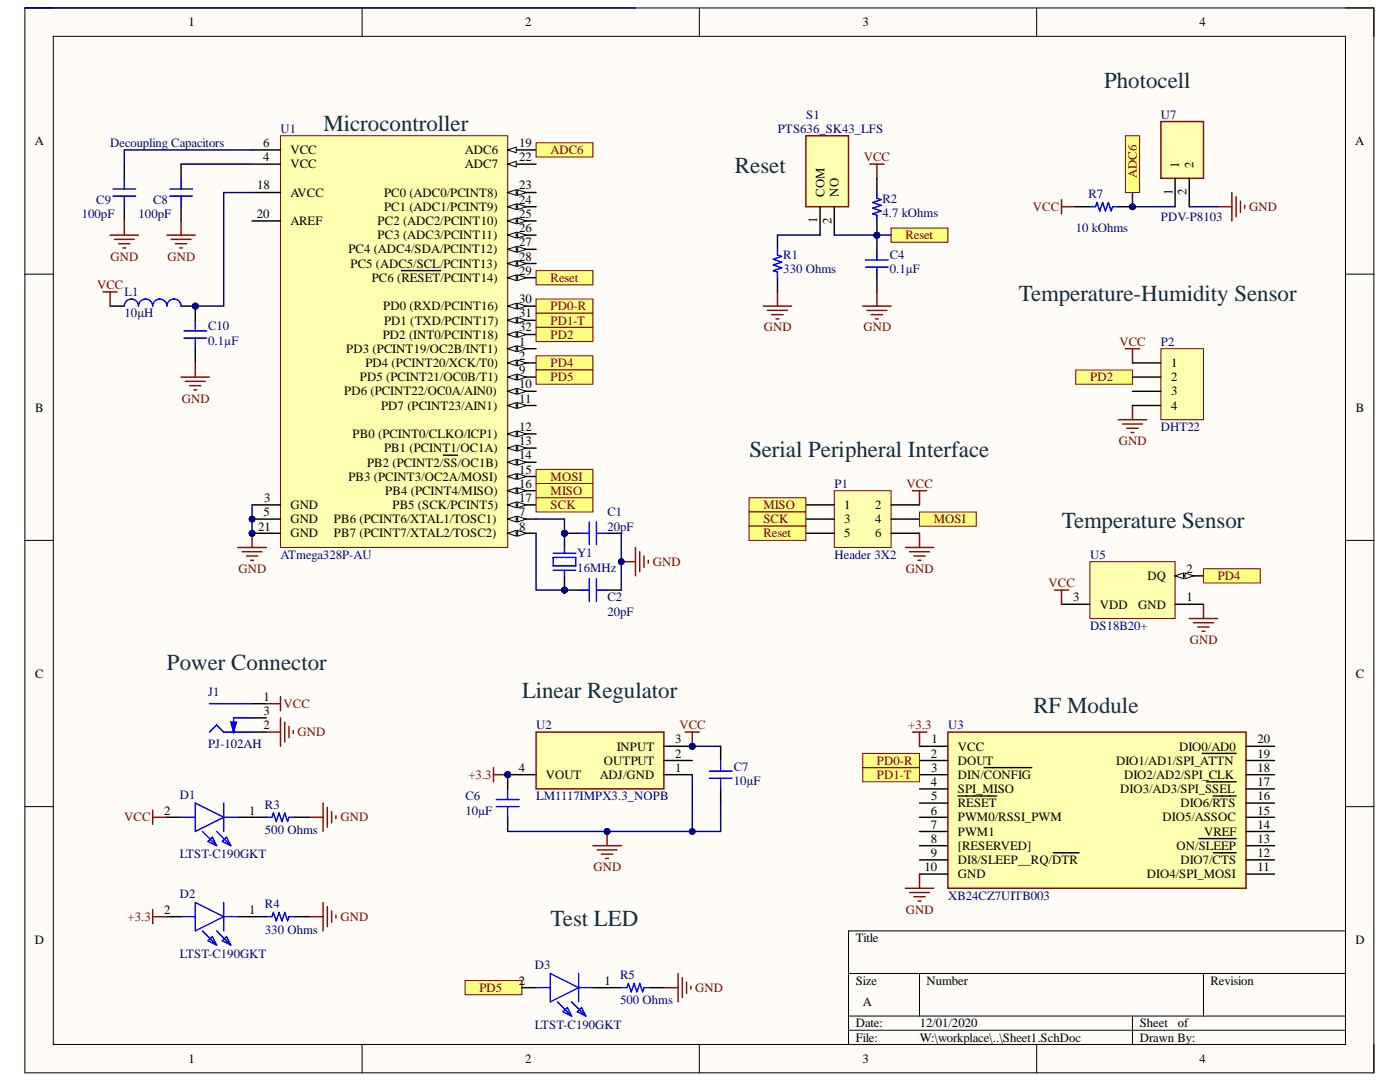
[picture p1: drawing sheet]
# Altium project Homework-A.PrjPcb
1 sheet, 28 parts. Net scope: flat (ports and power ports of the same name join across sheets).
Board file: PCB1.PcbDoc

## Sheet Sheet1.SchDoc
size A

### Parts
C1  20pF  [CAP 0603_1608]
C2  20pF  [CAP 0603_1608]
C4  0.1µF  [CAP 0603_1608]
C6  10µF  [CAP 0603_1608]
C7  10µF  [CAP 0603_1608]
C8  100pF  [CAP 0603_1608]
C9  100pF  [CAP 0603_1608]
C10  0.1µF  [CAP 0603_1608]
D1  LTST-C190GKT  [LEDC1608X90N]
D2  LTST-C190GKT  [LEDC1608X90N]
D3  LTST-C190GKT  [LEDC1608X90N]
J1  PJ-102AH  [CUI PJ-102AH]
L1  10μH  [INDC1608L]
P1  Header 3X2  [HDR2X3]
P2  DHT22  [HDR1X4H]
R1  330 Ohms  [RES 0603_1608]
R2  4.7 kOhms  [RES 0603_1608]
R3  500 Ohms  [RES 0603_1608]
R4  330 Ohms  [RES 0603_1608]
R5  500 Ohms  [RES 0603_1608]
R7  10 kOhms  [RES 0603_1608]
S1  PTS636_SK43_LFS  [PTS636SK43LFS]
U1  ATmega328P-AU  [32A_M]
U2  LM1117IMPX3.3_NOPB  [SOT230P700X180-4N]
U3  XB24CZ7UITB003  [XB24CZ7UITB003]
U5  DS18B20+  [Q3+1]
U7  PDV-P8103  [PDVP8103]
Y1  16MHz  [ABRACON ABLS]

### Ports
ADC6, MISO, MOSI, PD0-R, PD1-T, PD2, PD4, PD5, Reset, SCK

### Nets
+3.3: C6.2 D2.2(A) U2.4(VOUT) U3.1(VCC)
GND: C1.2 C2.2 C4.1 C6.1 C7.1 C8.1 C9.1 C10.1 J1.2(Outer) P1.6 P2.4 R1.1 R3.2 R4.2 R5.2 U1.3(GND) U1.5(GND) U1.21(GND) U2.1(ADJ/GND) U3.10(GND) U5.1(GND) U7.2
VCC: C7.2 D1.2(A) J1.1(Centre) L1.1 P1.2 P2.1 R2.2 R7.1 U2.3(INPUT) U5.3(VDD)
NetC1_1: C1.1 U1.7(PB6_(PCINT6/XTAL1/TOSC1)) Y1.1
NetC2_1: C2.1 U1.8(PB7_(PCINT7/XTAL2/TOSC2)) Y1.2
NetC4_2: C4.2 P1.5 R2.1 S1.2(NO) U1.29(PC6_(~{RESET}/PCINT14)) ; port Reset
NetC8_2: C8.2 U1.4(VCC)
NetC9_2: C9.2 U1.6(VCC)
NetC10_2: C10.2 L1.2 U1.18(AVCC)
NetD1_1: D1.1(K) R3.1
NetD2_1: D2.1(K) R4.1
NetD3_1: D3.1(K) R5.1
NetD3_2: D3.2(A) U1.9(PD5_(PCINT21/OC0B/T1)) ; port PD5
NetP1_1: P1.1 U1.16(PB4_(PCINT4/MISO)) ; port MISO
NetP1_3: P1.3 U1.17(PB5_(SCK/PCINT5)) ; port SCK
NetP1_4: P1.4 U1.15(PB3_(PCINT3/OC2A/MOSI)) ; port MOSI
NetP2_2: P2.2 U1.32(PD2_(INT0/PCINT18)) ; port PD2
NetR1_2: R1.2 S1.1(COM)
NetR7_2: R7.2 U1.19(ADC6) U7.1 ; port ADC6
NetU1_2: U1.2(PD4_(PCINT20/XCK/T0)) U5.2(DQ) ; port PD4
NetU1_30: U1.30(PD0_(RXD/PCINT16)) U3.2(DOUT) ; port PD0-R
NetU1_31: U1.31(PD1_(TXD/PCINT17)) U3.3(DIN/~{CONFIG}) ; port PD1-T

Not connected (* = marked no-connect by the designer): J1 3(SW); P2 3; U1 1(PD3_(PCINT19/OC2B/INT1)) 10(PD6_(PCINT22/OC0A/AIN0)) 11(PD7_(PCINT23/AIN1)) 12(PB0_(PCINT0/CLKO/ICP1)) 13(PB1_(PCINT1/OC1A)) 14(PB2_(PCINT2/~{SS}/OC1B)) 20(AREF) 22(ADC7) 23(PC0_(ADC0/PCINT8)) 24(PC1_(ADC1/PCINT9)) 25(PC2_(ADC2/PCINT10)) 26(PC3_(ADC3/PCINT11)) 27(PC4_(ADC4/SDA/PCINT12)) 28(PC5_(ADC5/SCL/PCINT13)); U2 2(OUTPUT); U3 4(SPI_MISO) 5(~{RESET}) 6(PWM0/RSSI_PWM) 7(PWM1) 8([RESERVED]) 9(DI8/SLEEP__RQ/~{DTR}) 11(DIO4/SPI_MOSI) 12(DIO7/~{CTS}) 13(ON/~{SLEEP}) 14(VREF) 15(DIO5/ASSOC) 16(DIO6/~{RTS}) 17(DIO3/AD3/SPI_~{SSEL}) 18(DIO2/AD2/SPI_CLK) 19(DIO1/AD1/SPI_~{ATTN}) 20(DIO0/AD0)

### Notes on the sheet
- Photocell
- Decoupling Capacitors
- (near U1) Microcontroller
- (near S1) Reset
- Temperature-Humidity Sensor
- (near P1) Serial Peripheral Interface
- (near U5) Temperature Sensor
- (near J1) Power Connector
- Linear Regulator
- (near U3) RF Module
- Test LED
